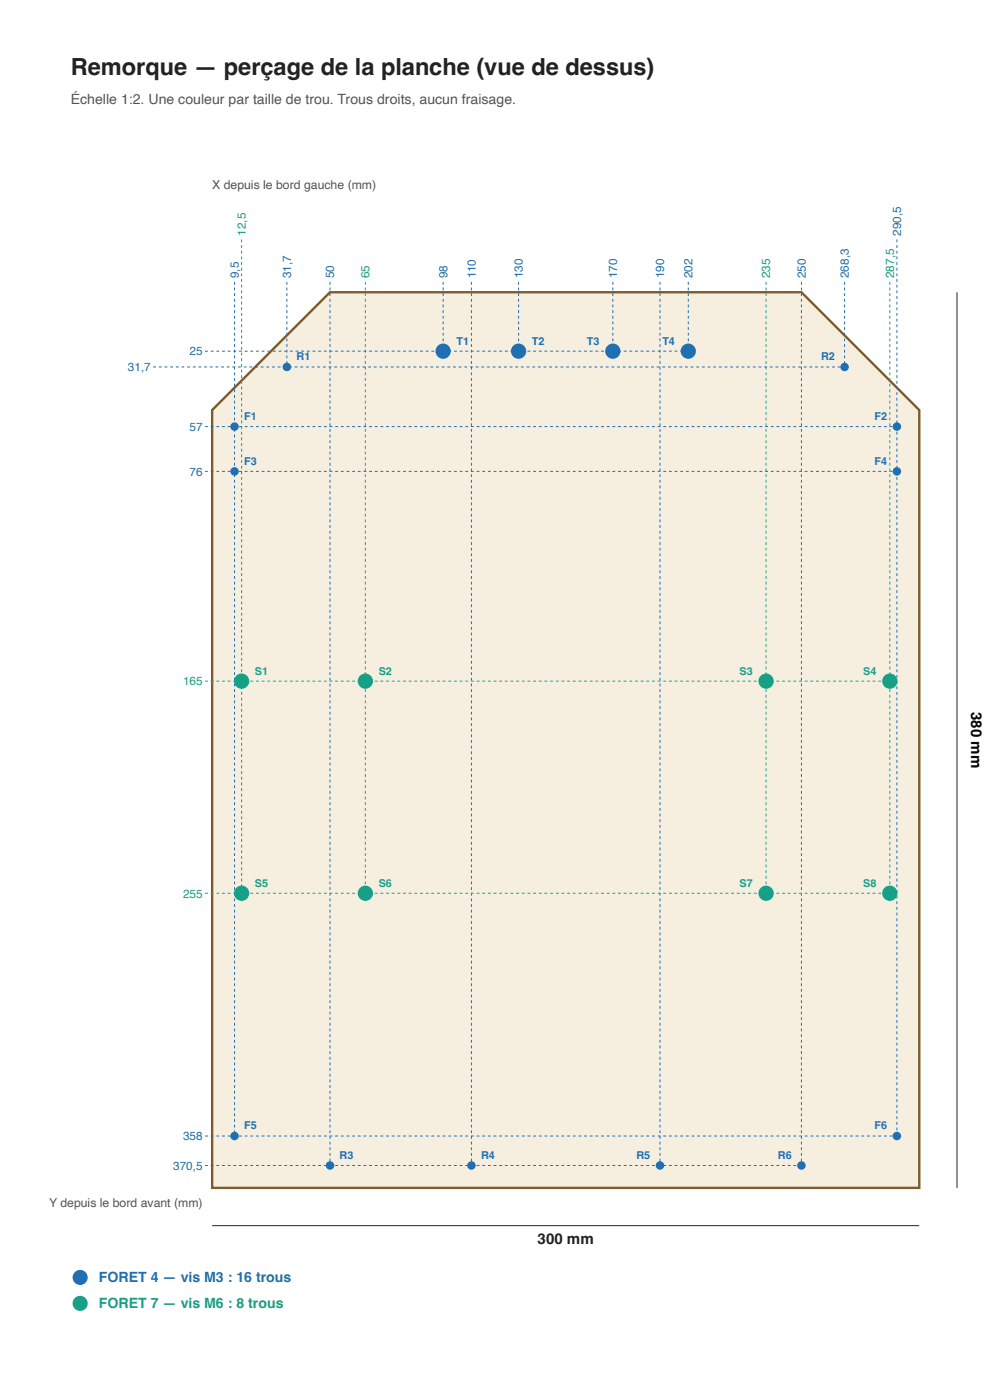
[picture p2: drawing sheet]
<svg xmlns="http://www.w3.org/2000/svg" width="210mm" height="297mm" viewBox="0 0 210 297" stroke-linecap="round" stroke-linejoin="round" font-family="sans-serif">
<path d="M70 62h100l25 25v165h-150v-165z" fill="#f6efe0" stroke="#7a5c2e" stroke-width=".5"/>
<path d="M203 62v190M45 260h150" fill="none" stroke="#444" stroke-width=".25"/>
<g fill="none" stroke="#1f6fb2" stroke-width=".21" stroke-dasharray=".6 .6" stroke-linecap="butt">
<path d="M49.7 59.8v181.2M60.8 59.8v18M70 59.8v187.5M94 59.8v14.7M100 59.8v187.5M110 59.8v14.7M130 59.8v14.7M140 59.8v187.5M146 59.8v14.7M170 59.8v187.5M179.2 59.8v18M190.3 50.8v190.2"/>
<path d="M32.5 77.8h146.7M43.5 74.5h102.5M43.5 90.5h146.8M43.5 100h146.8M43.5 241h146.8M43.5 247.3h126.5"/>
</g>
<path d="M51.3 50.8v138.7M77.5 59.8v129.7M162.5 59.8v129.7M188.7 59.8v129.7M43.5 144.5h145.2M43.5 189.5h145.2" fill="none" stroke="#16a085" stroke-width=".21" stroke-dasharray=".6 .6" stroke-linecap="butt"/>
<g fill="#1f6fb2">
<circle cx="94" cy="74.5" r="1.62"/>
<circle cx="110" cy="74.5" r="1.62"/>
<circle cx="130" cy="74.5" r="1.62"/>
<circle cx="146" cy="74.5" r="1.62"/>
<circle cx="60.8" cy="77.8" r=".9"/>
<circle cx="179.2" cy="77.8" r=".9"/>
<circle cx="70" cy="247.3" r=".9"/>
<circle cx="100" cy="247.3" r=".9"/>
<circle cx="140" cy="247.3" r=".9"/>
<circle cx="170" cy="247.3" r=".9"/>
</g>
<g fill="#16a085">
<circle cx="51.2" cy="144.5" r="1.62"/>
<circle cx="77.5" cy="144.5" r="1.62"/>
<circle cx="162.5" cy="144.5" r="1.62"/>
<circle cx="188.8" cy="144.5" r="1.62"/>
<circle cx="51.2" cy="189.5" r="1.62"/>
<circle cx="77.5" cy="189.5" r="1.62"/>
<circle cx="162.5" cy="189.5" r="1.62"/>
<circle cx="188.8" cy="189.5" r="1.62"/>
</g>
<g fill="#1f6fb2">
<circle cx="49.7" cy="90.5" r=".9"/>
<circle cx="190.3" cy="90.5" r=".9"/>
<circle cx="49.7" cy="100" r=".9"/>
<circle cx="190.3" cy="100" r=".9"/>
<circle cx="49.7" cy="241" r=".9"/>
<circle cx="190.3" cy="241" r=".9"/>
<circle cx="17" cy="271" r="1.6"/>
</g>
<circle cx="17" cy="276.5" r="1.6" fill="#16a085"/>
<text font-size="5" fill="#222" x="15" y="16">Remorque — perçage de la planche (vue de dessus)</text>
<text font-size="3.2" x="206" y="151" transform="rotate(90 206 151)">380 mm</text>
<text font-size="3.2" fill="#222" x="114" y="264">300 mm</text>
<text font-size="3" fill="#555" x="15" y="22">Échelle 1:2. Une couleur par taille de trou. Trous droits, aucun fraisage.</text>
<text font-size="3" fill="#1f6fb2" x="21" y="272">FORET 4 — vis M3 : 16 trous</text>
<text font-size="3" fill="#16a085" x="21" y="277.5">FORET 7 — vis M6 : 8 trous</text>
<g font-size="2.6" fill="#555">
<text x="45" y="40">X depuis le bord gauche (mm)</text>
<text x="10.4" y="256">Y depuis le bord avant (mm)</text>
</g>
<g font-size="2.5" fill="#16a085">
<text x="52.2" y="50" transform="rotate(-90 52.2 50)">12,5</text>
<text x="78.4" y="59" transform="rotate(-90 78.4 59)">65</text>
<text x="163.4" y="59" transform="rotate(-90 163.4 59)">235</text>
<text x="189.6" y="59" transform="rotate(-90 189.6 59)">287,5</text>
<text x="38.8" y="145.4">165</text>
<text x="38.8" y="190.4">255</text>
</g>
<g font-size="2.5" fill="#1f6fb2">
<text x="191.2" y="50" transform="rotate(-90 191.2 50)">290,5</text>
<text x="50.6" y="59" transform="rotate(-90 50.6 59)">9,5</text>
<text x="61.7" y="59" transform="rotate(-90 61.7 59)">31,7</text>
<text x="70.9" y="59" transform="rotate(-90 70.9 59)">50</text>
<text x="94.9" y="59" transform="rotate(-90 94.9 59)">98</text>
<text x="100.9" y="59" transform="rotate(-90 100.9 59)">110</text>
<text x="110.9" y="59" transform="rotate(-90 110.9 59)">130</text>
<text x="130.9" y="59" transform="rotate(-90 130.9 59)">170</text>
<text x="140.9" y="59" transform="rotate(-90 140.9 59)">190</text>
<text x="146.9" y="59" transform="rotate(-90 146.9 59)">202</text>
<text x="170.9" y="59" transform="rotate(-90 170.9 59)">250</text>
<text x="180.1" y="59" transform="rotate(-90 180.1 59)">268,3</text>
<text x="40.2" y="75.4">25</text>
<text x="27.1" y="78.8">31,7</text>
<text x="40.2" y="91.4">57</text>
<text x="40.2" y="100.9">76</text>
<text x="38.8" y="241.9">358</text>
<text x="36.7" y="248.1">370,5</text>
</g>
<g font-size="2.3" fill="#1f6fb2">
<text x="62.9" y="76.5">R1</text>
<text x="96.8" y="73.1">T1</text>
<text x="112.8" y="73.1">T2</text>
<text x="124.5" y="73.1">T3</text>
<text x="140.5" y="73.1">T4</text>
<text x="174.2" y="76.5">R2</text>
<text x="51.8" y="89.1">F1</text>
<text x="185.5" y="89.1">F2</text>
<text x="51.8" y="98.6">F3</text>
<text x="185.5" y="98.6">F4</text>
<text x="51.8" y="239.6">F5</text>
<text x="185.5" y="239.6">F6</text>
<text x="72" y="245.9">R3</text>
<text x="102.1" y="245.9">R4</text>
<text x="135" y="245.9">R5</text>
<text x="165" y="245.9">R6</text>
</g>
<g font-size="2.3" fill="#16a085">
<text x="54.1" y="143.1">S1</text>
<text x="80.3" y="143.1">S2</text>
<text x="156.9" y="143.1">S3</text>
<text x="183.1" y="143.1">S4</text>
<text x="54.1" y="188.1">S5</text>
<text x="80.3" y="188.1">S6</text>
<text x="156.9" y="188.1">S7</text>
<text x="183.1" y="188.1">S8</text>
</g>
</svg>
